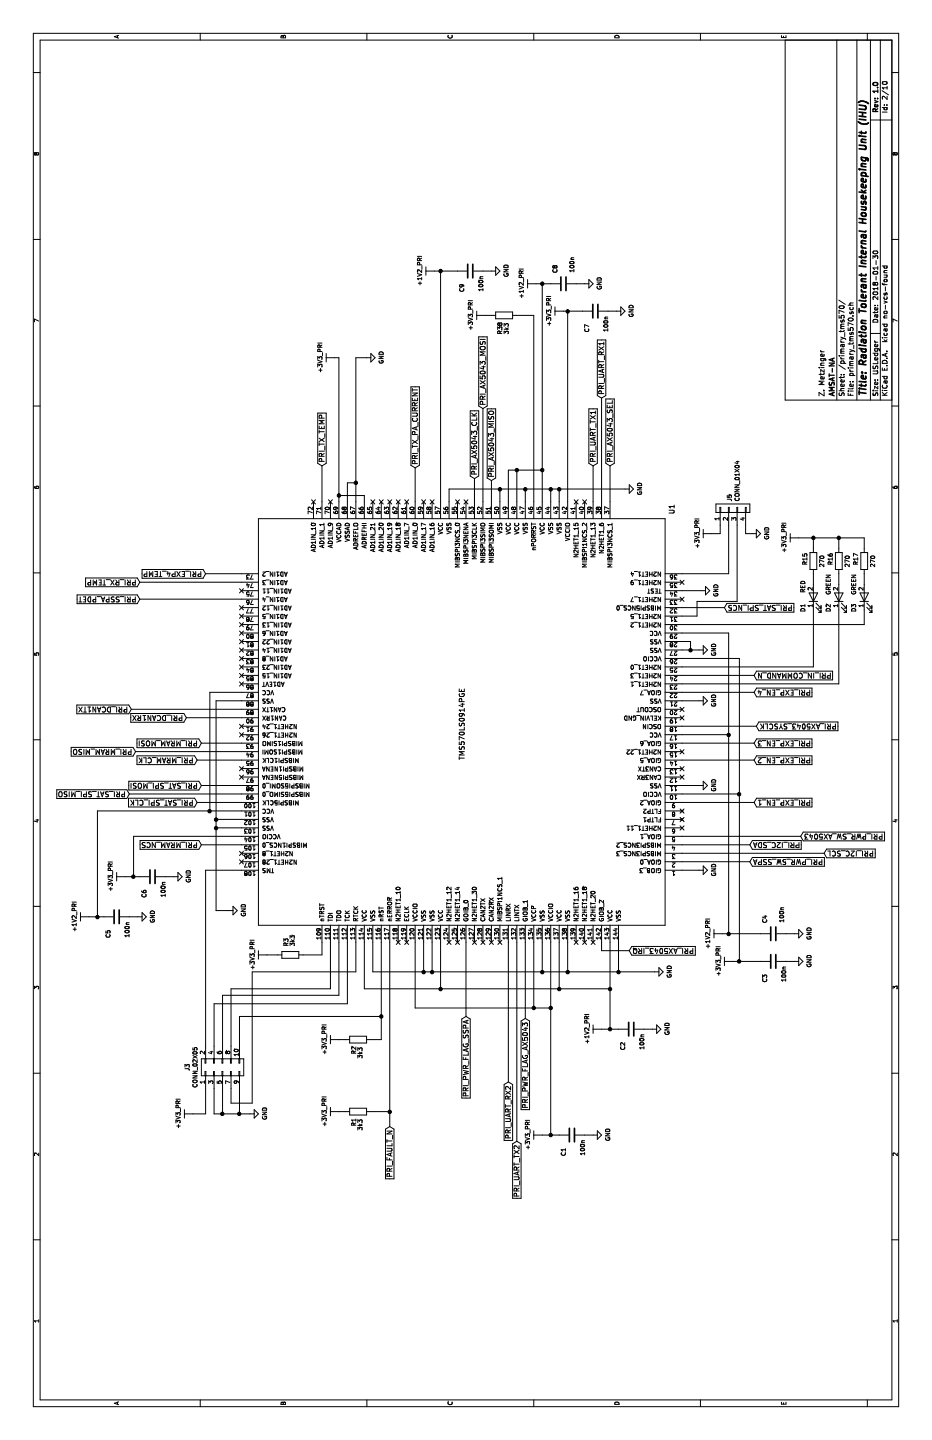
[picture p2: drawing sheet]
EESchema Schematic File Version 2
LIBS:amsat_abracon
LIBS:amsat_discrete
LIBS:amsat_everspin
LIBS:amsat_fairchild
LIBS:amsat_lineartech
LIBS:amsat_liteon
LIBS:amsat_maxim
LIBS:amsat_nxp
LIBS:amsat_onsemi
LIBS:amsat_rffm
LIBS:amsat_skyworks
LIBS:amsat_te_amp
LIBS:amsat_ti
LIBS:power
LIBS:device
LIBS:transistors
LIBS:conn
LIBS:linear
LIBS:regul
LIBS:74xx
LIBS:cmos4000
LIBS:adc-dac
LIBS:memory
LIBS:xilinx
LIBS:microcontrollers
LIBS:dsp
LIBS:microchip
LIBS:analog_switches
LIBS:motorola
LIBS:texas
LIBS:intel
LIBS:audio
LIBS:interface
LIBS:digital-audio
LIBS:philips
LIBS:display
LIBS:cypress
LIBS:siliconi
LIBS:opto
LIBS:atmel
LIBS:contrib
LIBS:valves
LIBS:rtihu-cache
EELAYER 26 0
EELAYER END
$Descr USLedger 17000 11000
encoding utf-8
Sheet 2 10
Title "Radiation Tolerant Internal Housekeeping Unit (IHU)"
Date "2018-01-30"
Rev "1.0"
Comp "AMSAT-NA"
Comment1 "Z. Metzinger"
Comment2 ""
Comment3 ""
Comment4 ""
$EndDescr
$Comp
L TMS570LS0914PGE U?
U 1 1
P 8475 5450
AR Path="/5A03CF1F" Ref="U?"  Part="1" 
AR Path="/5A014B5B/5A03CF1F" Ref="U1"  Part="1" 
F 0 "U1" H 10925 2975 60  0000 L CNN
F 1 "TMS570LS0914PGE" H 8025 5450 60  0000 L CNN
F 2 "amsat_ti:TQFP-144_20x20mm_Pitch0.5mm" H 8475 5450 60  0001 C CNN
F 3 "" H 9125 4650 60  0001 C CNN
	1    8475 5450
	1    0    0    -1  
$EndComp
$Comp
L GND #PWR04
U 1 1
P 7725 8250
F 0 "#PWR04" H 7725 8000 50  0001 C CNN
F 1 "GND" H 7730 8077 50  0000 C CNN
F 2 "" H 7725 8250 50  0001 C CNN
F 3 "" H 7725 8250 50  0001 C CNN
	1    7725 8250
	1    0    0    -1  
$EndComp
$Comp
L GND #PWR05
U 1 1
P 11225 7375
F 0 "#PWR05" H 11225 7125 50  0001 C CNN
F 1 "GND" H 11230 7202 50  0000 C CNN
F 2 "" H 11225 7375 50  0001 C CNN
F 3 "" H 11225 7375 50  0001 C CNN
	1    11225 7375
	1    0    0    -1  
$EndComp
$Comp
L GND #PWR06
U 1 1
P 5525 7725
F 0 "#PWR06" H 5525 7475 50  0001 C CNN
F 1 "GND" H 5530 7552 50  0000 C CNN
F 2 "" H 5525 7725 50  0001 C CNN
F 3 "" H 5525 7725 50  0001 C CNN
	1    5525 7725
	1    0    0    -1  
$EndComp
Text GLabel 8625 1550 1    60   Input ~ 0
PRI_DCAN1TX
Text GLabel 8525 2200 1    60   Input ~ 0
PRI_DCAN1RX
$Comp
L R R2
U 1 1
P 4725 4225
F 0 "R2" H 4550 4275 50  0000 L CNN
F 1 "3k3" H 4500 4200 50  0000 L CNN
F 2 "Resistors_SMD:R_0603" V 4655 4225 50  0001 C CNN
F 3 "" H 4725 4225 50  0000 C CNN
	1    4725 4225
	1    0    0    -1  
$EndComp
Text GLabel 11325 5800 2    60   Input ~ 0
PRI_AX5043_MISO
Text GLabel 11500 7200 2    60   Input ~ 0
PRI_AX5043_SEL
Text GLabel 12175 5700 2    60   Input ~ 0
PRI_AX5043_MOSI
Text GLabel 11350 5600 2    60   Input ~ 0
PRI_AX5043_CLK
Text GLabel 7025 8850 3    60   Input ~ 0
PRI_I2C_SDA
Text GLabel 6925 9725 3    60   Input ~ 0
PRI_I2C_SCL
$Comp
L GND #PWR07
U 1 1
P 8725 8250
F 0 "#PWR07" H 8725 8000 50  0001 C CNN
F 1 "GND" H 8730 8077 50  0000 C CNN
F 2 "" H 8725 8250 50  0001 C CNN
F 3 "" H 8725 8250 50  0001 C CNN
	1    8725 8250
	1    0    0    -1  
$EndComp
$Comp
L GND #PWR08
U 1 1
P 9325 8250
F 0 "#PWR08" H 9325 8000 50  0001 C CNN
F 1 "GND" H 9330 8077 50  0000 C CNN
F 2 "" H 9325 8250 50  0001 C CNN
F 3 "" H 9325 8250 50  0001 C CNN
	1    9325 8250
	1    0    0    -1  
$EndComp
$Comp
L GND #PWR09
U 1 1
P 6250 2700
F 0 "#PWR09" H 6250 2450 50  0001 C CNN
F 1 "GND" H 6255 2527 50  0000 C CNN
F 2 "" H 6250 2700 50  0001 C CNN
F 3 "" H 6250 2700 50  0001 C CNN
	1    6250 2700
	1    0    0    -1  
$EndComp
$Comp
L C C8
U 1 1
P 13650 6650
F 0 "C8" H 13825 6750 50  0000 C CNN
F 1 "100n" H 13875 6550 50  0000 C CNN
F 2 "Capacitors_SMD:C_0603" H 13688 6500 50  0001 C CNN
F 3 "" H 13650 6650 50  0000 C CNN
	1    13650 6650
	1    0    0    -1  
$EndComp
$Comp
L GND #PWR010
U 1 1
P 13650 6900
F 0 "#PWR010" H 13650 6650 50  0001 C CNN
F 1 "GND" H 13655 6727 50  0000 C CNN
F 2 "" H 13650 6900 50  0001 C CNN
F 3 "" H 13650 6900 50  0001 C CNN
	1    13650 6900
	1    0    0    -1  
$EndComp
$Comp
L C C7
U 1 1
P 13325 7025
F 0 "C7" H 13125 7125 50  0000 C CNN
F 1 "100n" H 13175 6900 50  0000 C CNN
F 2 "Capacitors_SMD:C_0603" H 13363 6875 50  0001 C CNN
F 3 "" H 13325 7025 50  0000 C CNN
	1    13325 7025
	1    0    0    -1  
$EndComp
$Comp
L GND #PWR011
U 1 1
P 13325 7275
F 0 "#PWR011" H 13325 7025 50  0001 C CNN
F 1 "GND" H 13330 7102 50  0000 C CNN
F 2 "" H 13325 7275 50  0001 C CNN
F 3 "" H 13325 7275 50  0001 C CNN
	1    13325 7275
	1    0    0    -1  
$EndComp
$Comp
L C C9
U 1 1
P 13800 5550
F 0 "C9" H 13600 5650 50  0000 C CNN
F 1 "100n" H 13650 5425 50  0000 C CNN
F 2 "Capacitors_SMD:C_0603" H 13838 5400 50  0001 C CNN
F 3 "" H 13800 5550 50  0000 C CNN
	1    13800 5550
	1    0    0    -1  
$EndComp
$Comp
L GND #PWR012
U 1 1
P 13800 5800
F 0 "#PWR012" H 13800 5550 50  0001 C CNN
F 1 "GND" H 13805 5627 50  0000 C CNN
F 2 "" H 13800 5800 50  0001 C CNN
F 3 "" H 13800 5800 50  0001 C CNN
	1    13800 5800
	1    0    0    -1  
$EndComp
$Comp
L C C4
U 1 1
P 5975 9125
F 0 "C4" H 6150 9225 50  0000 C CNN
F 1 "100n" H 6200 9025 50  0000 C CNN
F 2 "Capacitors_SMD:C_0603" H 6013 8975 50  0001 C CNN
F 3 "" H 5975 9125 50  0000 C CNN
	1    5975 9125
	1    0    0    -1  
$EndComp
$Comp
L GND #PWR013
U 1 1
P 5975 9375
F 0 "#PWR013" H 5975 9125 50  0001 C CNN
F 1 "GND" H 5980 9202 50  0000 C CNN
F 2 "" H 5975 9375 50  0001 C CNN
F 3 "" H 5975 9375 50  0001 C CNN
	1    5975 9375
	1    0    0    -1  
$EndComp
$Comp
L C C3
U 1 1
P 5650 9125
F 0 "C3" H 5450 9225 50  0000 C CNN
F 1 "100n" H 5500 9000 50  0000 C CNN
F 2 "Capacitors_SMD:C_0603" H 5688 8975 50  0001 C CNN
F 3 "" H 5650 9125 50  0000 C CNN
	1    5650 9125
	1    0    0    -1  
$EndComp
$Comp
L GND #PWR014
U 1 1
P 5650 9375
F 0 "#PWR014" H 5650 9125 50  0001 C CNN
F 1 "GND" H 5655 9202 50  0000 C CNN
F 2 "" H 5650 9375 50  0001 C CNN
F 3 "" H 5650 9375 50  0001 C CNN
	1    5650 9375
	1    0    0    -1  
$EndComp
$Comp
L C C2
U 1 1
P 4850 7450
F 0 "C2" H 4650 7550 50  0000 C CNN
F 1 "100n" H 4700 7325 50  0000 C CNN
F 2 "Capacitors_SMD:C_0603" H 4888 7300 50  0001 C CNN
F 3 "" H 4850 7450 50  0000 C CNN
	1    4850 7450
	1    0    0    -1  
$EndComp
$Comp
L GND #PWR015
U 1 1
P 4850 7700
F 0 "#PWR015" H 4850 7450 50  0001 C CNN
F 1 "GND" H 4855 7527 50  0000 C CNN
F 2 "" H 4850 7700 50  0001 C CNN
F 3 "" H 4850 7700 50  0001 C CNN
	1    4850 7700
	1    0    0    -1  
$EndComp
$Comp
L C C1
U 1 1
P 3600 6750
F 0 "C1" H 3400 6850 50  0000 C CNN
F 1 "100n" H 3450 6625 50  0000 C CNN
F 2 "Capacitors_SMD:C_0603" H 3638 6600 50  0001 C CNN
F 3 "" H 3600 6750 50  0000 C CNN
	1    3600 6750
	1    0    0    -1  
$EndComp
$Comp
L GND #PWR016
U 1 1
P 3600 7000
F 0 "#PWR016" H 3600 6750 50  0001 C CNN
F 1 "GND" H 3605 6827 50  0000 C CNN
F 2 "" H 3600 7000 50  0001 C CNN
F 3 "" H 3600 7000 50  0001 C CNN
	1    3600 7000
	1    0    0    -1  
$EndComp
$Comp
L C C6
U 1 1
P 6650 1800
F 0 "C6" H 6450 1900 50  0000 C CNN
F 1 "100n" H 6500 1675 50  0000 C CNN
F 2 "Capacitors_SMD:C_0603" H 6688 1650 50  0001 C CNN
F 3 "" H 6650 1800 50  0000 C CNN
	1    6650 1800
	1    0    0    -1  
$EndComp
$Comp
L GND #PWR017
U 1 1
P 6650 2050
F 0 "#PWR017" H 6650 1800 50  0001 C CNN
F 1 "GND" H 6655 1877 50  0000 C CNN
F 2 "" H 6650 2050 50  0001 C CNN
F 3 "" H 6650 2050 50  0001 C CNN
	1    6650 2050
	1    0    0    -1  
$EndComp
Wire Wire Line
	11225 6600 11075 6600
Wire Wire Line
	11225 5300 11225 7375
Wire Wire Line
	11225 6500 11075 6500
Connection ~ 11225 6600
Wire Wire Line
	11225 6200 11075 6200
Connection ~ 11225 6500
Wire Wire Line
	11075 5900 11225 5900
Connection ~ 11225 6200
Wire Wire Line
	7725 8050 7725 8250
Wire Wire Line
	5525 7300 5875 7300
Wire Wire Line
	5525 4400 5525 7725
Wire Wire Line
	5875 6700 5525 6700
Connection ~ 5525 7300
Wire Wire Line
	5525 6400 5875 6400
Connection ~ 5525 6700
Wire Wire Line
	5525 5100 5875 5100
Connection ~ 5525 6400
Wire Wire Line
	5525 5000 5875 5000
Connection ~ 5525 5100
Wire Wire Line
	5875 4400 5525 4400
Connection ~ 5525 5000
Wire Wire Line
	4850 7200 5875 7200
Wire Wire Line
	5325 4300 5325 7200
Wire Wire Line
	5325 6600 5875 6600
Connection ~ 5325 7200
Wire Wire Line
	5875 5200 5325 5200
Connection ~ 5325 6600
Wire Wire Line
	5875 4300 5325 4300
Connection ~ 5325 5200
Wire Wire Line
	7425 1150 7425 2850
Wire Wire Line
	11075 6400 13650 6400
Wire Wire Line
	11450 6100 11075 6100
Connection ~ 11450 6400
Wire Wire Line
	11450 6000 11075 6000
Connection ~ 11450 6100
Wire Wire Line
	11075 5200 13800 5200
Wire Wire Line
	11075 6700 13325 6700
Wire Wire Line
	3600 6500 5875 6500
Wire Wire Line
	5100 4900 5100 6500
Connection ~ 5100 6500
Wire Wire Line
	5100 4900 5875 4900
Wire Wire Line
	7125 1575 7125 2850
Wire Wire Line
	8325 8050 8325 8600
Wire Wire Line
	5975 8600 9525 8600
Wire Wire Line
	5650 8725 9225 8725
Wire Wire Line
	7625 8725 7625 8050
Wire Wire Line
	9525 8600 9525 8050
Connection ~ 8325 8600
Wire Wire Line
	8625 1550 8625 2850
Wire Wire Line
	8525 2200 8525 2850
Wire Wire Line
	4725 4000 4725 4075
Wire Wire Line
	4725 4500 4725 4375
Wire Wire Line
	9225 8725 9225 8050
Connection ~ 7625 8725
Wire Wire Line
	11075 5800 11325 5800
Wire Wire Line
	11450 6000 11450 6400
Wire Wire Line
	11075 7200 11500 7200
Wire Wire Line
	11075 5700 12175 5700
Wire Wire Line
	11075 5600 11350 5600
Wire Wire Line
	6925 8050 6925 9725
Wire Wire Line
	7025 8850 7025 8050
Wire Wire Line
	8725 8050 8725 8250
Wire Wire Line
	9325 8050 9325 8250
Wire Wire Line
	9325 8150 9425 8150
Wire Wire Line
	9425 8150 9425 8050
Connection ~ 9325 8150
Wire Wire Line
	13650 6325 13650 6500
Wire Wire Line
	13325 6650 13325 6875
Wire Wire Line
	13800 5125 13800 5400
Wire Wire Line
	13275 6300 11075 6300
Connection ~ 13650 6400
Wire Wire Line
	13650 6800 13650 6900
Wire Wire Line
	13325 7175 13325 7275
Connection ~ 13325 6700
Wire Wire Line
	13800 5700 13800 5800
Connection ~ 13800 5200
Wire Wire Line
	5975 9275 5975 9375
Wire Wire Line
	5650 9275 5650 9375
Wire Wire Line
	5650 8650 5650 8975
Wire Wire Line
	5975 8525 5975 8975
Connection ~ 5975 8600
Connection ~ 5650 8725
Wire Wire Line
	4850 7600 4850 7700
Wire Wire Line
	4850 7100 4850 7300
Connection ~ 4850 7200
Wire Wire Line
	3600 6900 3600 7000
Wire Wire Line
	3600 6400 3600 6600
Connection ~ 3600 6500
Wire Wire Line
	6650 1475 6650 1650
Wire Wire Line
	6650 1575 7125 1575
Wire Wire Line
	6650 1950 6650 2050
Connection ~ 6650 1575
Wire Wire Line
	7325 2550 7325 2850
Wire Wire Line
	6250 2550 8725 2550
Wire Wire Line
	6250 2550 6250 2700
Wire Wire Line
	7225 2850 7225 2550
Connection ~ 7225 2550
Wire Wire Line
	7425 1150 6175 1150
Wire Wire Line
	6175 1050 6175 1225
$Comp
L C C5
U 1 1
P 6175 1375
F 0 "C5" H 5975 1475 50  0000 C CNN
F 1 "100n" H 6025 1250 50  0000 C CNN
F 2 "Capacitors_SMD:C_0603" H 6213 1225 50  0001 C CNN
F 3 "" H 6175 1375 50  0000 C CNN
	1    6175 1375
	1    0    0    -1  
$EndComp
$Comp
L GND #PWR018
U 1 1
P 6175 1625
F 0 "#PWR018" H 6175 1375 50  0001 C CNN
F 1 "GND" H 6180 1452 50  0000 C CNN
F 2 "" H 6175 1625 50  0001 C CNN
F 3 "" H 6175 1625 50  0001 C CNN
	1    6175 1625
	1    0    0    -1  
$EndComp
Wire Wire Line
	6175 1525 6175 1625
Connection ~ 6175 1150
Wire Wire Line
	8725 2550 8725 2850
Connection ~ 7325 2550
Wire Wire Line
	8825 2850 8825 2475
Wire Wire Line
	8825 2475 7425 2475
Connection ~ 7425 2475
$Comp
L CONN_02X05 J3
U 1 1
P 4400 2625
F 0 "J3" H 4400 3040 50  0000 C CNN
F 1 "CONN_02X05" H 4400 2949 50  0000 C CNN
F 2 "amsat_samtec:FTSH-105-01-L-DV-K" H 4400 1425 50  0001 C CNN
F 3 "" H 4400 1425 50  0001 C CNN
	1    4400 2625
	1    0    0    -1  
$EndComp
Wire Wire Line
	6725 2850 6725 2425
Wire Wire Line
	6725 2425 4650 2425
Wire Wire Line
	5875 4100 5150 4100
Wire Wire Line
	5150 4100 5150 2525
Wire Wire Line
	5150 2525 4650 2525
Wire Wire Line
	5875 4000 5250 4000
Wire Wire Line
	5250 4000 5250 2625
Wire Wire Line
	5250 2625 4650 2625
Wire Wire Line
	5875 3900 5325 3900
Wire Wire Line
	5325 3900 5325 2725
Wire Wire Line
	5325 2725 4650 2725
Wire Wire Line
	5000 4500 5000 2825
Wire Wire Line
	5000 2825 4650 2825
Connection ~ 5000 4500
Wire Wire Line
	4150 2425 3850 2425
Wire Wire Line
	3850 2425 3850 2275
$Comp
L GND #PWR019
U 1 1
P 3850 2950
F 0 "#PWR019" H 3850 2700 50  0001 C CNN
F 1 "GND" H 3855 2777 50  0000 C CNN
F 2 "" H 3850 2950 50  0001 C CNN
F 3 "" H 3850 2950 50  0001 C CNN
	1    3850 2950
	1    0    0    -1  
$EndComp
Wire Wire Line
	4150 2525 3850 2525
Wire Wire Line
	3850 2525 3850 2950
Wire Wire Line
	4150 2625 3850 2625
Connection ~ 3850 2625
Wire Wire Line
	4150 2825 3850 2825
Connection ~ 3850 2825
Wire Wire Line
	5875 4200 5525 4200
Wire Wire Line
	5525 4200 5525 2975
Wire Wire Line
	5525 2975 3975 2975
Wire Wire Line
	3975 2975 3975 2725
Wire Wire Line
	3975 2725 4150 2725
$Comp
L R R3
U 1 1
P 5725 3425
F 0 "R3" H 5825 3475 50  0000 L CNN
F 1 "3k3" H 5825 3400 50  0000 L CNN
F 2 "Resistors_SMD:R_0603" V 5655 3425 50  0001 C CNN
F 3 "" H 5725 3425 50  0000 C CNN
	1    5725 3425
	1    0    0    -1  
$EndComp
Wire Wire Line
	5725 3150 5725 3275
Wire Wire Line
	5725 3575 5725 3800
Wire Wire Line
	5725 3800 5875 3800
Text GLabel 3700 4600 0    60   Input ~ 0
PRI_FAULT_N
Wire Wire Line
	3700 4600 5875 4600
$Comp
L R R1
U 1 1
P 3875 4225
F 0 "R1" H 3700 4275 50  0000 L CNN
F 1 "3k3" H 3650 4200 50  0000 L CNN
F 2 "Resistors_SMD:R_0603" V 3805 4225 50  0001 C CNN
F 3 "" H 3875 4225 50  0000 C CNN
	1    3875 4225
	1    0    0    -1  
$EndComp
Wire Wire Line
	3875 4000 3875 4075
Wire Wire Line
	3875 4375 3875 4600
Connection ~ 3875 4600
$Comp
L GND #PWR020
U 1 1
P 10025 8275
F 0 "#PWR020" H 10025 8025 50  0001 C CNN
F 1 "GND" H 10030 8102 50  0000 C CNN
F 2 "" H 10025 8275 50  0001 C CNN
F 3 "" H 10025 8275 50  0001 C CNN
	1    10025 8275
	1    0    0    -1  
$EndComp
Wire Wire Line
	10025 8050 10025 8275
Wire Wire Line
	5875 6300 5100 6300
Connection ~ 5100 6300
NoConn ~ 8525 8050
NoConn ~ 8625 8050
Text GLabel 8425 8925 3    60   Input ~ 0
PRI_AX5043_SYSCLK
Wire Wire Line
	8425 8050 8425 8925
$Comp
L GND #PWR021
U 1 1
P 12775 4325
F 0 "#PWR021" H 12775 4075 50  0001 C CNN
F 1 "GND" H 12780 4152 50  0000 C CNN
F 2 "" H 12775 4325 50  0001 C CNN
F 3 "" H 12775 4325 50  0001 C CNN
	1    12775 4325
	1    0    0    -1  
$EndComp
Wire Wire Line
	11075 4200 12775 4200
Wire Wire Line
	11075 4100 11300 4100
Wire Wire Line
	11075 4000 12775 4000
Wire Wire Line
	12775 4000 12775 3950
Wire Wire Line
	11075 4300 11150 4300
Wire Wire Line
	11150 4300 11150 4000
Connection ~ 11150 4000
Wire Wire Line
	12775 4200 12775 4325
Wire Wire Line
	11300 4100 11300 4200
Connection ~ 11300 4200
Text GLabel 8125 1600 1    60   Input ~ 0
PRI_MRAM_MISO
Text GLabel 8025 2325 1    60   Input ~ 0
PRI_MRAM_CLK
Wire Wire Line
	8025 2850 8025 2325
Text GLabel 7025 2375 1    60   Input ~ 0
PRI_MRAM_NCS
Wire Wire Line
	7025 2850 7025 2375
Text GLabel 8225 2375 1    60   Input ~ 0
PRI_MRAM_MOSI
Wire Wire Line
	8225 2850 8225 2375
Wire Wire Line
	8125 2850 8125 1600
Text GLabel 6825 8850 3    60   Input ~ 0
PRI_PWR_SW_SSPA
Wire Wire Line
	6825 8850 6825 8050
Text GLabel 5000 5500 0    60   Input ~ 0
PRI_PWR_FLAG_SSPA
Wire Wire Line
	5875 5500 5000 5500
Text GLabel 4975 6200 0    60   Input ~ 0
PRI_PWR_FLAG_AX5043
Wire Wire Line
	4975 6200 5875 6200
Text GLabel 7125 9450 3    60   Input ~ 0
PRI_PWR_SW_AX5043
Wire Wire Line
	7125 9450 7125 8050
Text GLabel 5775 7425 3    60   Input ~ 0
PRI_AX5043_IRQ
Wire Wire Line
	5875 7100 5775 7100
Wire Wire Line
	5775 7100 5775 7425
NoConn ~ 7325 8050
NoConn ~ 7425 8050
$Comp
L +1V2_PRI #PWR022
U 1 1
P 6175 1050
F 0 "#PWR022" H 6175 900 50  0001 C CNN
F 1 "+1V2_PRI" H 6180 1223 50  0000 C CNN
F 2 "" H 6175 1050 50  0001 C CNN
F 3 "" H 6175 1050 50  0001 C CNN
	1    6175 1050
	1    0    0    -1  
$EndComp
$Comp
L +3V3_PRI #PWR023
U 1 1
P 6650 1475
F 0 "#PWR023" H 6650 1325 50  0001 C CNN
F 1 "+3V3_PRI" H 6655 1648 50  0000 C CNN
F 2 "" H 6650 1475 50  0001 C CNN
F 3 "" H 6650 1475 50  0001 C CNN
	1    6650 1475
	1    0    0    -1  
$EndComp
$Comp
L +3V3_PRI #PWR024
U 1 1
P 3850 2275
F 0 "#PWR024" H 3850 2125 50  0001 C CNN
F 1 "+3V3_PRI" H 3855 2448 50  0000 C CNN
F 2 "" H 3850 2275 50  0001 C CNN
F 3 "" H 3850 2275 50  0001 C CNN
	1    3850 2275
	1    0    0    -1  
$EndComp
$Comp
L +3V3_PRI #PWR025
U 1 1
P 5725 3150
F 0 "#PWR025" H 5725 3000 50  0001 C CNN
F 1 "+3V3_PRI" H 5730 3323 50  0000 C CNN
F 2 "" H 5725 3150 50  0001 C CNN
F 3 "" H 5725 3150 50  0001 C CNN
	1    5725 3150
	1    0    0    -1  
$EndComp
$Comp
L +3V3_PRI #PWR026
U 1 1
P 4725 4000
F 0 "#PWR026" H 4725 3850 50  0001 C CNN
F 1 "+3V3_PRI" H 4730 4173 50  0000 C CNN
F 2 "" H 4725 4000 50  0001 C CNN
F 3 "" H 4725 4000 50  0001 C CNN
	1    4725 4000
	1    0    0    -1  
$EndComp
$Comp
L +3V3_PRI #PWR027
U 1 1
P 3875 4000
F 0 "#PWR027" H 3875 3850 50  0001 C CNN
F 1 "+3V3_PRI" H 3880 4173 50  0000 C CNN
F 2 "" H 3875 4000 50  0001 C CNN
F 3 "" H 3875 4000 50  0001 C CNN
	1    3875 4000
	1    0    0    -1  
$EndComp
$Comp
L +3V3_PRI #PWR028
U 1 1
P 3600 6400
F 0 "#PWR028" H 3600 6250 50  0001 C CNN
F 1 "+3V3_PRI" H 3605 6573 50  0000 C CNN
F 2 "" H 3600 6400 50  0001 C CNN
F 3 "" H 3600 6400 50  0001 C CNN
	1    3600 6400
	1    0    0    -1  
$EndComp
$Comp
L +1V2_PRI #PWR029
U 1 1
P 4850 7100
F 0 "#PWR029" H 4850 6950 50  0001 C CNN
F 1 "+1V2_PRI" H 4855 7273 50  0000 C CNN
F 2 "" H 4850 7100 50  0001 C CNN
F 3 "" H 4850 7100 50  0001 C CNN
	1    4850 7100
	1    0    0    -1  
$EndComp
$Comp
L +3V3_PRI #PWR030
U 1 1
P 5650 8650
F 0 "#PWR030" H 5650 8500 50  0001 C CNN
F 1 "+3V3_PRI" H 5655 8823 50  0000 C CNN
F 2 "" H 5650 8650 50  0001 C CNN
F 3 "" H 5650 8650 50  0001 C CNN
	1    5650 8650
	1    0    0    -1  
$EndComp
$Comp
L +1V2_PRI #PWR031
U 1 1
P 5975 8525
F 0 "#PWR031" H 5975 8375 50  0001 C CNN
F 1 "+1V2_PRI" H 5980 8698 50  0000 C CNN
F 2 "" H 5975 8525 50  0001 C CNN
F 3 "" H 5975 8525 50  0001 C CNN
	1    5975 8525
	1    0    0    -1  
$EndComp
$Comp
L +1V2_PRI #PWR032
U 1 1
P 13650 6325
F 0 "#PWR032" H 13650 6175 50  0001 C CNN
F 1 "+1V2_PRI" H 13655 6498 50  0000 C CNN
F 2 "" H 13650 6325 50  0001 C CNN
F 3 "" H 13650 6325 50  0001 C CNN
	1    13650 6325
	1    0    0    -1  
$EndComp
$Comp
L +3V3_PRI #PWR033
U 1 1
P 13325 6650
F 0 "#PWR033" H 13325 6500 50  0001 C CNN
F 1 "+3V3_PRI" H 13330 6823 50  0000 C CNN
F 2 "" H 13325 6650 50  0001 C CNN
F 3 "" H 13325 6650 50  0001 C CNN
	1    13325 6650
	1    0    0    -1  
$EndComp
$Comp
L +1V2_PRI #PWR034
U 1 1
P 13800 5125
F 0 "#PWR034" H 13800 4975 50  0001 C CNN
F 1 "+1V2_PRI" H 13805 5298 50  0000 C CNN
F 2 "" H 13800 5125 50  0001 C CNN
F 3 "" H 13800 5125 50  0001 C CNN
	1    13800 5125
	1    0    0    -1  
$EndComp
Wire Wire Line
	11075 5300 11225 5300
Connection ~ 11225 5900
$Comp
L +3V3_PRI #PWR035
U 1 1
P 12775 3950
F 0 "#PWR035" H 12775 3800 50  0001 C CNN
F 1 "+3V3_PRI" H 12780 4123 50  0000 C CNN
F 2 "" H 12775 3950 50  0001 C CNN
F 3 "" H 12775 3950 50  0001 C CNN
	1    12775 3950
	1    0    0    -1  
$EndComp
Text GLabel 7625 1525 1    60   Input ~ 0
PRI_SAT_SPI_MISO
Text GLabel 7525 2325 1    60   Input ~ 0
PRI_SAT_SPI_CLK
Wire Wire Line
	7525 2850 7525 2325
Text GLabel 7725 2375 1    60   Input ~ 0
PRI_SAT_SPI_MOSI
Wire Wire Line
	7725 2850 7725 2375
Wire Wire Line
	7625 2850 7625 1525
Text GLabel 9825 8550 3    60   Input ~ 0
PRI_SAT_SPI_NCS
Wire Wire Line
	9825 8050 9825 8550
Text GLabel 7525 8900 3    60   Input ~ 0
PRI_EXP_EN_1
Text GLabel 8025 8900 3    60   Input ~ 0
PRI_EXP_EN_2
Text GLabel 8225 8900 3    60   Input ~ 0
PRI_EXP_EN_3
Text GLabel 8825 8900 3    60   Input ~ 0
PRI_EXP_EN_4
Wire Wire Line
	7525 8050 7525 8900
Wire Wire Line
	8025 8900 8025 8050
Wire Wire Line
	8225 8900 8225 8050
Wire Wire Line
	8825 8900 8825 8050
Text GLabel 11475 4900 2    60   Input ~ 0
PRI_TX_PA_CURRENT
Wire Wire Line
	11075 4900 11475 4900
Text GLabel 11500 3800 2    60   Input ~ 0
PRI_TX_TEMP
Wire Wire Line
	11075 3800 11500 3800
Text GLabel 10225 2425 1    60   Input ~ 0
PRI_EXP4_TEMP
Wire Wire Line
	10225 2850 10225 2425
Text GLabel 10125 1650 1    60   Input ~ 0
PRI_RX_TEMP
Wire Wire Line
	10125 1650 10125 2850
$Comp
L LED D1
U 1 1
P 9950 9600
F 0 "D1" H 9825 9725 50  0000 C CNN
F 1 "RED" H 10075 9725 50  0000 C CNN
F 2 "LEDs:LED_0603" H 9950 9600 50  0001 C CNN
F 3 "" H 9950 9600 50  0001 C CNN
	1    9950 9600
	1    0    0    -1  
$EndComp
Wire Wire Line
	9125 8050 9125 9600
Wire Wire Line
	9125 9600 9800 9600
$Comp
L LED D2
U 1 1
P 9950 9900
F 0 "D2" H 9825 10025 50  0000 C CNN
F 1 "GREEN" H 10100 10025 50  0000 C CNN
F 2 "LEDs:LED_0603" H 9950 9900 50  0001 C CNN
F 3 "" H 9950 9900 50  0001 C CNN
	1    9950 9900
	1    0    0    -1  
$EndComp
$Comp
L LED D3
U 1 1
P 9950 10200
F 0 "D3" H 9825 10325 50  0000 C CNN
F 1 "GREEN" H 10100 10325 50  0000 C CNN
F 2 "LEDs:LED_0603" H 9950 10200 50  0001 C CNN
F 3 "" H 9950 10200 50  0001 C CNN
	1    9950 10200
	1    0    0    -1  
$EndComp
Wire Wire Line
	8925 8050 8925 9900
Wire Wire Line
	8925 9900 9800 9900
Wire Wire Line
	9625 8050 9625 10200
Wire Wire Line
	9625 10200 9800 10200
$Comp
L +3V3_PRI #PWR036
U 1 1
P 10650 9425
F 0 "#PWR036" H 10650 9275 50  0001 C CNN
F 1 "+3V3_PRI" H 10655 9598 50  0000 C CNN
F 2 "" H 10650 9425 50  0001 C CNN
F 3 "" H 10650 9425 50  0001 C CNN
	1    10650 9425
	1    0    0    -1  
$EndComp
Wire Wire Line
	10650 9425 10650 10200
$Comp
L R R15
U 1 1
P 10375 9600
F 0 "R15" V 10275 9550 50  0000 L CNN
F 1 "270" V 10475 9525 50  0000 L CNN
F 2 "Resistors_SMD:R_0603" V 10305 9600 50  0001 C CNN
F 3 "" H 10375 9600 50  0000 C CNN
	1    10375 9600
	0    1    1    0   
$EndComp
$Comp
L R R16
U 1 1
P 10375 9900
F 0 "R16" V 10275 9850 50  0000 L CNN
F 1 "270" V 10475 9825 50  0000 L CNN
F 2 "Resistors_SMD:R_0603" V 10305 9900 50  0001 C CNN
F 3 "" H 10375 9900 50  0000 C CNN
	1    10375 9900
	0    1    1    0   
$EndComp
$Comp
L R R17
U 1 1
P 10375 10200
F 0 "R17" V 10275 10150 50  0000 L CNN
F 1 "270" V 10475 10125 50  0000 L CNN
F 2 "Resistors_SMD:R_0603" V 10305 10200 50  0001 C CNN
F 3 "" H 10375 10200 50  0000 C CNN
	1    10375 10200
	0    1    1    0   
$EndComp
Wire Wire Line
	10100 9600 10225 9600
Wire Wire Line
	10525 9600 10650 9600
Connection ~ 10650 9600
Wire Wire Line
	10650 10200 10525 10200
Wire Wire Line
	10225 10200 10100 10200
Wire Wire Line
	10100 9900 10225 9900
Wire Wire Line
	10525 9900 10650 9900
Connection ~ 10650 9900
Text GLabel 12300 7100 2    60   Input ~ 0
PRI_UART_RX1
Wire Wire Line
	11075 7100 12300 7100
Text GLabel 11500 7000 2    60   Input ~ 0
PRI_UART_TX1
Wire Wire Line
	11075 7000 11500 7000
NoConn ~ 5875 5700
NoConn ~ 5875 6800
NoConn ~ 5875 6900
NoConn ~ 5875 7000
NoConn ~ 5875 5900
NoConn ~ 5875 5600
NoConn ~ 5875 5400
NoConn ~ 5875 5300
NoConn ~ 5875 4800
NoConn ~ 5875 4700
NoConn ~ 6825 2850
NoConn ~ 6925 2850
NoConn ~ 7825 2850
NoConn ~ 7925 2850
NoConn ~ 8325 2850
NoConn ~ 8425 2850
NoConn ~ 8925 2850
NoConn ~ 9025 2850
NoConn ~ 9125 2850
NoConn ~ 9225 2850
NoConn ~ 9325 2850
NoConn ~ 9425 2850
NoConn ~ 9525 2850
NoConn ~ 9625 2850
NoConn ~ 9725 2850
NoConn ~ 9825 2850
NoConn ~ 10025 2850
NoConn ~ 11075 3700
NoConn ~ 11075 3900
NoConn ~ 11075 4400
NoConn ~ 11075 4500
NoConn ~ 11075 4600
NoConn ~ 11075 4700
NoConn ~ 11075 4800
NoConn ~ 11075 5000
NoConn ~ 11075 5100
NoConn ~ 11075 6800
NoConn ~ 11075 6900
NoConn ~ 10125 8050
NoConn ~ 9925 8050
NoConn ~ 7925 8050
NoConn ~ 7825 8050
NoConn ~ 7225 8050
NoConn ~ 11075 5400
NoConn ~ 11075 5500
$Comp
L GND #PWR037
U 1 1
P 6725 8250
F 0 "#PWR037" H 6725 8000 50  0001 C CNN
F 1 "GND" H 6730 8077 50  0000 C CNN
F 2 "" H 6725 8250 50  0001 C CNN
F 3 "" H 6725 8250 50  0001 C CNN
	1    6725 8250
	1    0    0    -1  
$EndComp
Wire Wire Line
	6725 8050 6725 8250
Wire Wire Line
	4725 4500 5875 4500
$Comp
L R R38
U 1 1
P 13275 5950
F 0 "R38" H 13050 6000 50  0000 L CNN
F 1 "3k3" H 13050 5925 50  0000 L CNN
F 2 "Resistors_SMD:R_0603" V 13205 5950 50  0001 C CNN
F 3 "" H 13275 5950 50  0000 C CNN
	1    13275 5950
	1    0    0    -1  
$EndComp
Wire Wire Line
	13275 5725 13275 5800
Wire Wire Line
	13275 6100 13275 6300
$Comp
L +3V3_PRI #PWR038
U 1 1
P 13275 5725
F 0 "#PWR038" H 13275 5575 50  0001 C CNN
F 1 "+3V3_PRI" H 13280 5898 50  0000 C CNN
F 2 "" H 13275 5725 50  0001 C CNN
F 3 "" H 13275 5725 50  0001 C CNN
	1    13275 5725
	1    0    0    -1  
$EndComp
Text GLabel 4225 6000 0    60   Input ~ 0
PRI_UART_RX2
Wire Wire Line
	5875 6000 4225 6000
Text GLabel 3525 6100 0    60   Input ~ 0
PRI_UART_TX2
Wire Wire Line
	5875 6100 3525 6100
$Comp
L CONN_01X04 J5
U 1 1
P 11000 8650
F 0 "J5" H 11078 8691 50  0000 L CNN
F 1 "CONN_01X04" H 11078 8600 50  0000 L CNN
F 2 "Pin_Headers:Pin_Header_Straight_1x04_Pitch2.54mm" H 11000 8650 50  0001 C CNN
F 3 "" H 11000 8650 50  0001 C CNN
	1    11000 8650
	1    0    0    -1  
$EndComp
$Comp
L +3V3_PRI #PWR039
U 1 1
P 10700 8400
F 0 "#PWR039" H 10700 8250 50  0001 C CNN
F 1 "+3V3_PRI" H 10705 8573 50  0000 C CNN
F 2 "" H 10700 8400 50  0001 C CNN
F 3 "" H 10700 8400 50  0001 C CNN
	1    10700 8400
	1    0    0    -1  
$EndComp
Wire Wire Line
	10800 8500 10700 8500
Wire Wire Line
	10700 8500 10700 8400
Wire Wire Line
	10800 8600 10225 8600
Wire Wire Line
	10225 8600 10225 8050
Wire Wire Line
	9725 8225 9725 8050
Wire Wire Line
	10800 8700 9900 8700
Wire Wire Line
	9900 8700 9900 8225
Wire Wire Line
	9900 8225 9725 8225
$Comp
L GND #PWR040
U 1 1
P 10700 8875
F 0 "#PWR040" H 10700 8625 50  0001 C CNN
F 1 "GND" H 10705 8702 50  0000 C CNN
F 2 "" H 10700 8875 50  0001 C CNN
F 3 "" H 10700 8875 50  0001 C CNN
	1    10700 8875
	1    0    0    -1  
$EndComp
Wire Wire Line
	10800 8800 10700 8800
Wire Wire Line
	10700 8800 10700 8875
NoConn ~ 8125 8050
Text GLabel 9025 8900 3    60   Input ~ 0
PRI_IN_COMMAND_N
Wire Wire Line
	9025 8050 9025 8900
NoConn ~ 5875 5800
Text GLabel 9925 1650 1    60   Input ~ 0
PRI_SSPA_PDET
Wire Wire Line
	9925 1650 9925 2850
$EndSCHEMATC
